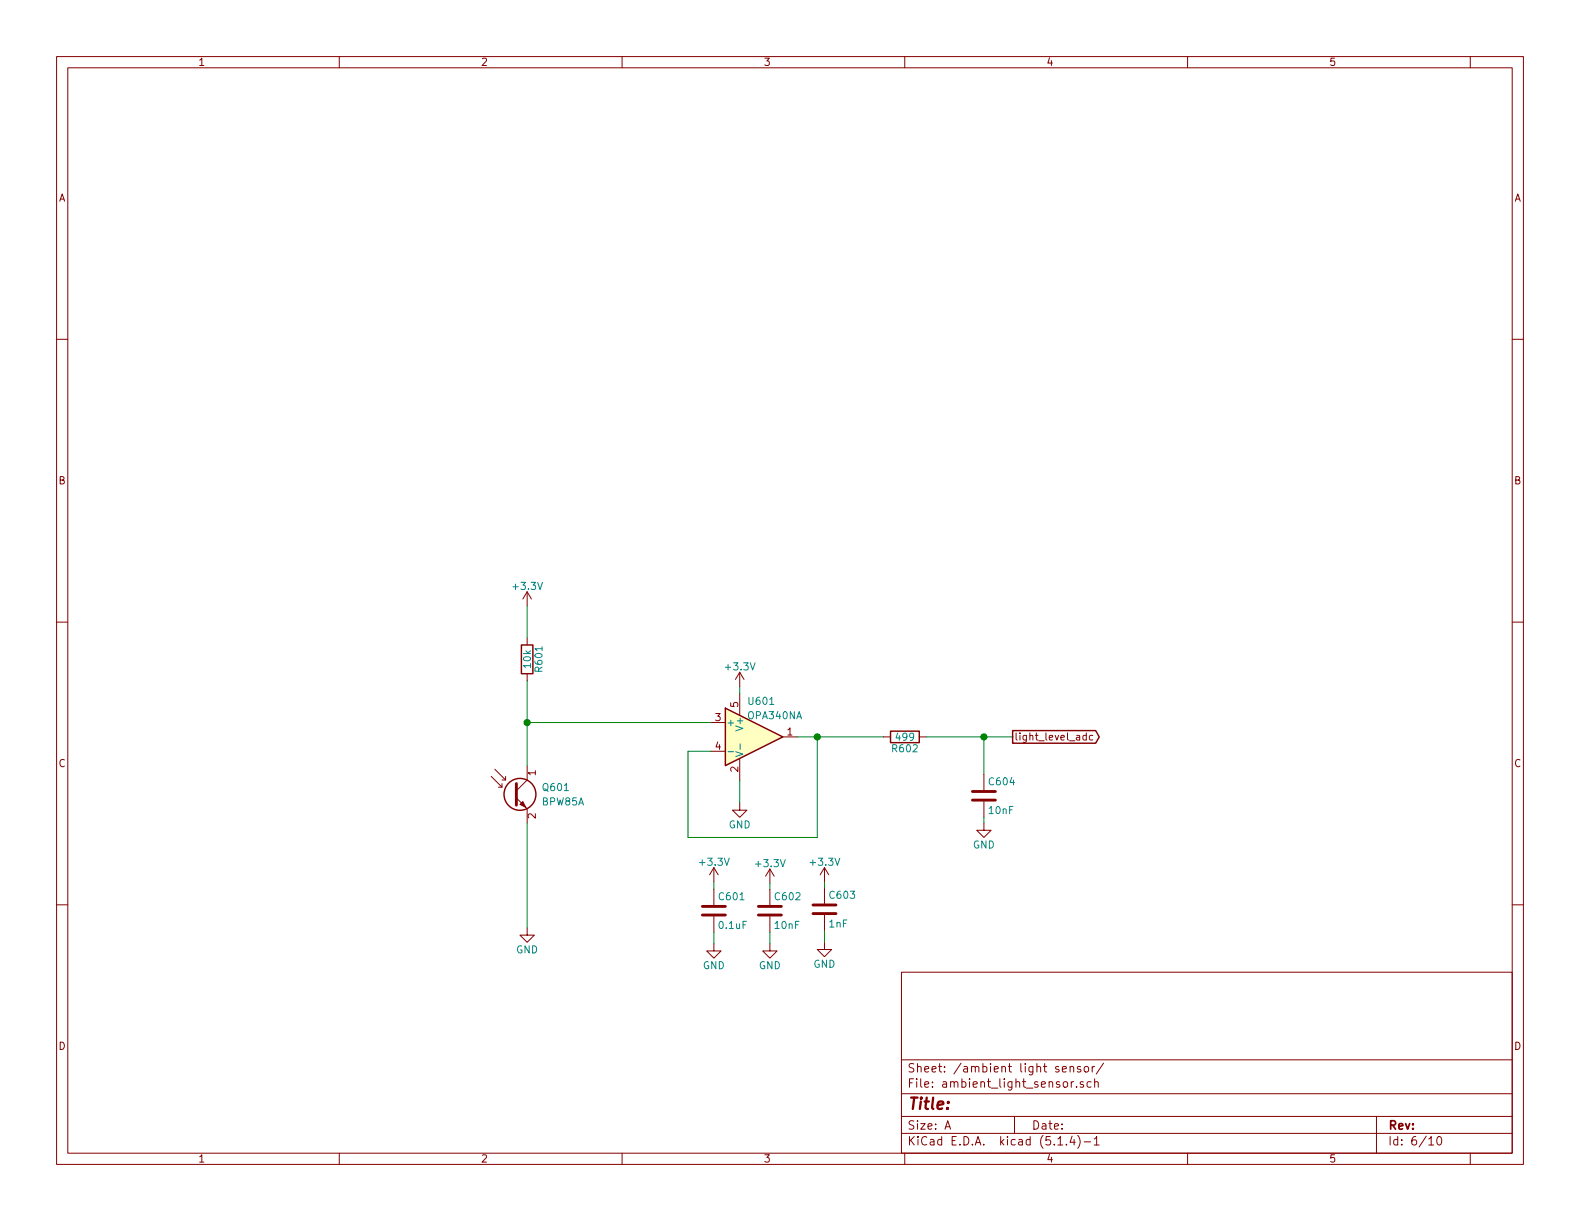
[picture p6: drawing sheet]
EESchema Schematic File Version 4
LIBS:nightlight-cache
EELAYER 30 0
EELAYER END
$Descr A 11000 8500
encoding utf-8
Sheet 6 10
Title ""
Date ""
Rev ""
Comp ""
Comment1 ""
Comment2 ""
Comment3 ""
Comment4 ""
$EndDescr
$Comp
L Sensor_Optical:BPW85A Q601
U 1 1
P 3570 5530
F 0 "Q601" H 3770 5580 50  0000 L CNN
F 1 "BPW85A" H 3770 5480 50  0000 L CNN
F 2 "LED_THT:LED_D3.0mm_Clear" H 4050 5390 50  0001 C CNN
F 3 "https://www.vishay.com/docs/81531/bpw85a.pdf" H 3570 5530 50  0001 C CNN
F 4 "BPW85A-ND" H 3570 5530 50  0001 C CNN "Digi-Key PN"
	1    3570 5530
	1    0    0    -1  
$EndComp
$Comp
L Device:R R601
U 1 1
P 3670 4590
F 0 "R601" V 3750 4590 50  0000 C CNN
F 1 "10k" V 3670 4590 50  0000 C CNN
F 2 "Resistor_SMD:R_0603_1608Metric_Pad1.05x0.95mm_HandSolder" V 3600 4590 50  0001 C CNN
F 3 "~" H 3670 4590 50  0001 C CNN
F 4 "RNCP0603FTD10K0CT-ND" H 3670 4590 50  0001 C CNN "Digi-Key PN"
	1    3670 4590
	1    0    0    -1  
$EndComp
$Comp
L power:+3.3V #PWR0601
U 1 1
P 3670 4220
F 0 "#PWR0601" H 3670 4070 50  0001 C CNN
F 1 "+3.3V" H 3670 4360 50  0000 C CNN
F 2 "" H 3670 4220 50  0001 C CNN
F 3 "" H 3670 4220 50  0001 C CNN
	1    3670 4220
	1    0    0    -1  
$EndComp
$Comp
L power:GND #PWR0602
U 1 1
P 3670 6460
F 0 "#PWR0602" H 3670 6210 50  0001 C CNN
F 1 "GND" H 3670 6310 50  0000 C CNN
F 2 "" H 3670 6460 50  0001 C CNN
F 3 "" H 3670 6460 50  0001 C CNN
	1    3670 6460
	1    0    0    -1  
$EndComp
Wire Wire Line
	3670 6460 3670 5730
Wire Wire Line
	3670 5330 3670 5030
Wire Wire Line
	3670 4220 3670 4440
$Comp
L Amplifier_Operational:OPA340NA U601
U 1 1
P 5250 5130
F 0 "U601" H 5200 5380 50  0000 L CNN
F 1 "OPA340NA" H 5200 5280 50  0000 L CNN
F 2 "Package_TO_SOT_SMD:SOT-23-5_HandSoldering" H 5150 4930 50  0001 L CNN
F 3 "http://www.ti.com/lit/ds/symlink/opa340.pdf" H 5250 5330 50  0001 C CNN
F 4 "296-26275-1-ND" H 5250 5130 50  0001 C CNN "Digi-Key PN"
	1    5250 5130
	1    0    0    -1  
$EndComp
$Comp
L power:GND #PWR0606
U 1 1
P 5150 5590
F 0 "#PWR0606" H 5150 5340 50  0001 C CNN
F 1 "GND" H 5150 5440 50  0000 C CNN
F 2 "" H 5150 5590 50  0001 C CNN
F 3 "" H 5150 5590 50  0001 C CNN
	1    5150 5590
	1    0    0    -1  
$EndComp
Wire Wire Line
	5150 5430 5150 5590
$Comp
L power:+3.3V #PWR0605
U 1 1
P 5150 4780
F 0 "#PWR0605" H 5150 4630 50  0001 C CNN
F 1 "+3.3V" H 5150 4920 50  0000 C CNN
F 2 "" H 5150 4780 50  0001 C CNN
F 3 "" H 5150 4780 50  0001 C CNN
	1    5150 4780
	1    0    0    -1  
$EndComp
Wire Wire Line
	5150 4780 5150 4830
Wire Wire Line
	4950 5030 3670 5030
Connection ~ 3670 5030
Wire Wire Line
	3670 5030 3670 4740
Wire Wire Line
	4950 5230 4790 5230
Wire Wire Line
	4790 5230 4790 5830
Wire Wire Line
	4790 5830 5690 5830
Wire Wire Line
	5690 5830 5690 5130
Wire Wire Line
	5690 5130 5550 5130
$Comp
L Device:C C601
U 1 1
P 4970 6340
F 0 "C601" H 4995 6440 50  0000 L CNN
F 1 "0.1uF" H 4995 6240 50  0000 L CNN
F 2 "Capacitor_SMD:C_0603_1608Metric_Pad1.05x0.95mm_HandSolder" H 5008 6190 50  0001 C CNN
F 3 "~" H 4970 6340 50  0001 C CNN
F 4 "1276-1000-1-ND" H 4970 6340 50  0001 C CNN "Digi-Key PN"
	1    4970 6340
	1    0    0    -1  
$EndComp
$Comp
L Device:C C602
U 1 1
P 5360 6340
F 0 "C602" H 5385 6440 50  0000 L CNN
F 1 "10nF" H 5385 6240 50  0000 L CNN
F 2 "Capacitor_SMD:C_0603_1608Metric_Pad1.05x0.95mm_HandSolder" H 5398 6190 50  0001 C CNN
F 3 "~" H 5360 6340 50  0001 C CNN
F 4 "311-1085-1-ND" H 5360 6340 50  0001 C CNN "Digi-Key PN"
	1    5360 6340
	1    0    0    -1  
$EndComp
$Comp
L Device:C C603
U 1 1
P 5740 6330
F 0 "C603" H 5765 6430 50  0000 L CNN
F 1 "1nF" H 5765 6230 50  0000 L CNN
F 2 "Capacitor_SMD:C_0603_1608Metric_Pad1.05x0.95mm_HandSolder" H 5778 6180 50  0001 C CNN
F 3 "~" H 5740 6330 50  0001 C CNN
F 4 "311-1080-1-ND" H 5740 6330 50  0001 C CNN "Digi-Key PN"
	1    5740 6330
	1    0    0    -1  
$EndComp
$Comp
L power:+3.3V #PWR0603
U 1 1
P 4970 6140
F 0 "#PWR0603" H 4970 5990 50  0001 C CNN
F 1 "+3.3V" H 4970 6280 50  0000 C CNN
F 2 "" H 4970 6140 50  0001 C CNN
F 3 "" H 4970 6140 50  0001 C CNN
	1    4970 6140
	1    0    0    -1  
$EndComp
$Comp
L power:+3.3V #PWR0607
U 1 1
P 5360 6150
F 0 "#PWR0607" H 5360 6000 50  0001 C CNN
F 1 "+3.3V" H 5360 6290 50  0000 C CNN
F 2 "" H 5360 6150 50  0001 C CNN
F 3 "" H 5360 6150 50  0001 C CNN
	1    5360 6150
	1    0    0    -1  
$EndComp
$Comp
L power:+3.3V #PWR0609
U 1 1
P 5740 6140
F 0 "#PWR0609" H 5740 5990 50  0001 C CNN
F 1 "+3.3V" H 5740 6280 50  0000 C CNN
F 2 "" H 5740 6140 50  0001 C CNN
F 3 "" H 5740 6140 50  0001 C CNN
	1    5740 6140
	1    0    0    -1  
$EndComp
$Comp
L power:GND #PWR0604
U 1 1
P 4970 6570
F 0 "#PWR0604" H 4970 6320 50  0001 C CNN
F 1 "GND" H 4970 6420 50  0000 C CNN
F 2 "" H 4970 6570 50  0001 C CNN
F 3 "" H 4970 6570 50  0001 C CNN
	1    4970 6570
	1    0    0    -1  
$EndComp
$Comp
L power:GND #PWR0608
U 1 1
P 5360 6570
F 0 "#PWR0608" H 5360 6320 50  0001 C CNN
F 1 "GND" H 5360 6420 50  0000 C CNN
F 2 "" H 5360 6570 50  0001 C CNN
F 3 "" H 5360 6570 50  0001 C CNN
	1    5360 6570
	1    0    0    -1  
$EndComp
$Comp
L power:GND #PWR0610
U 1 1
P 5740 6560
F 0 "#PWR0610" H 5740 6310 50  0001 C CNN
F 1 "GND" H 5740 6410 50  0000 C CNN
F 2 "" H 5740 6560 50  0001 C CNN
F 3 "" H 5740 6560 50  0001 C CNN
	1    5740 6560
	1    0    0    -1  
$EndComp
Wire Wire Line
	5740 6560 5740 6480
Wire Wire Line
	5360 6570 5360 6490
Wire Wire Line
	4970 6570 4970 6490
Wire Wire Line
	4970 6190 4970 6140
Wire Wire Line
	5360 6190 5360 6150
Wire Wire Line
	5740 6180 5740 6140
$Comp
L Device:R R602
U 1 1
P 6300 5130
F 0 "R602" V 6380 5130 50  0000 C CNN
F 1 "499" V 6300 5130 50  0000 C CNN
F 2 "Resistor_SMD:R_0603_1608Metric_Pad1.05x0.95mm_HandSolder" V 6230 5130 50  0001 C CNN
F 3 "~" H 6300 5130 50  0001 C CNN
F 4 "P499HCT-ND" H 6300 5130 50  0001 C CNN "Digi-Key PN"
	1    6300 5130
	0    1    1    0   
$EndComp
$Comp
L Device:C C604
U 1 1
P 6850 5540
F 0 "C604" H 6875 5640 50  0000 L CNN
F 1 "10nF" H 6875 5440 50  0000 L CNN
F 2 "Capacitor_SMD:C_0603_1608Metric_Pad1.05x0.95mm_HandSolder" H 6888 5390 50  0001 C CNN
F 3 "~" H 6850 5540 50  0001 C CNN
F 4 "311-1085-1-ND" H 6850 5540 50  0001 C CNN "Digi-Key PN"
	1    6850 5540
	1    0    0    -1  
$EndComp
Wire Wire Line
	5690 5130 6150 5130
Connection ~ 5690 5130
Wire Wire Line
	6450 5130 6850 5130
Wire Wire Line
	6850 5130 6850 5390
$Comp
L power:GND #PWR0611
U 1 1
P 6850 5730
F 0 "#PWR0611" H 6850 5480 50  0001 C CNN
F 1 "GND" H 6850 5580 50  0000 C CNN
F 2 "" H 6850 5730 50  0001 C CNN
F 3 "" H 6850 5730 50  0001 C CNN
	1    6850 5730
	1    0    0    -1  
$EndComp
Wire Wire Line
	6850 5690 6850 5730
Text GLabel 7050 5130 2    50   Output ~ 0
light_level_adc
Wire Wire Line
	6850 5130 7050 5130
Connection ~ 6850 5130
$EndSCHEMATC
